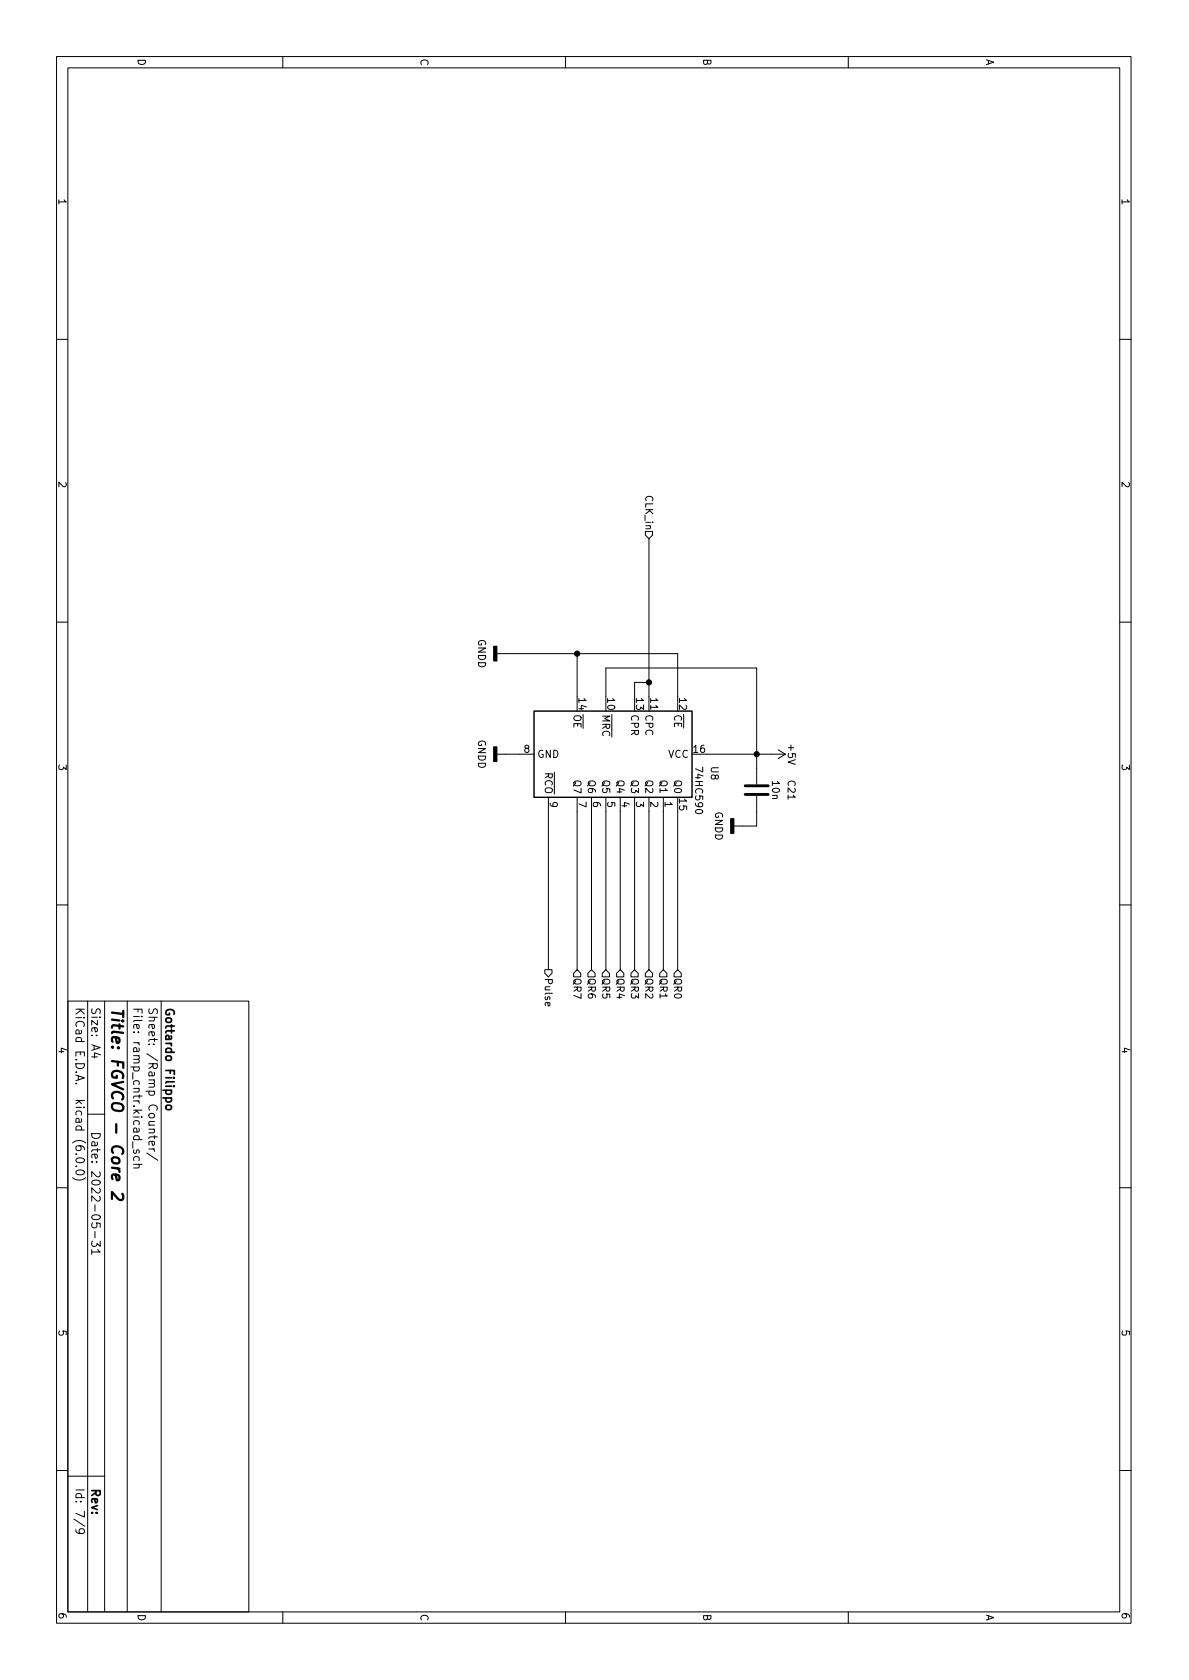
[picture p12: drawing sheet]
<svg xmlns="http://www.w3.org/2000/svg" width="210mm" height="297mm" viewBox="0 0 210 297" stroke-linecap="round" stroke-linejoin="round" font-family="sans-serif">
<g fill="none" stroke="#000" stroke-width=".18">
<path d="M10 10h190v277h-190zM12 12h186v273h-186zM50 10v2M100 10v2M150 10v2M10 60h2M198 60h2M114.1 94h1.3v.6l-.6 .6-.7-.6zM114.8 95.2v30.5M10 110h2M87.8 115.6h32v7.6M102.1 115.6v7.6"/>
<path d="M198 110h2M87.8 133.3h6.6M107.1 123.2v-5.1h26.7v20.6M114.8 120.6h-2.6v2.6M124.9 133.3h14M137.6 132.6l1.3 .7M138.9 133.3l-1.3 .8M10 160h2M97 141v30.4M102.1 141v30.4M104.6 141v30.4M107.1 141v30.4"/>
<path d="M109.7 141v30.4M112.2 141v30.4M114.8 141v30.4M117.3 141v30.4M119.8 143.5v27.9M133.8 140.7v5.3h-4.1M198 160h2M12 177h32v108h-32zM15.5 177v108M18.5 177v108M22.5 177v108M28.5 177v108"/>
<path d="M96.3 171.4h1.3v.7l-.6 .6-.7-.6zM96.8 177.3l.1 .6 .3-.1v-.4l-.1-.1h-.6v.5M101.4 172.1l.7-.7 .6 .7v.6h-1.3zM104 172.1l.6-.7 .6 .7v.6h-1.2zM106.5 172.1l.6-.7 .7 .7v.6h-1.3zM109 172.1l.7-.7 .6 .7v.6h-1.3zM111.6 172.1l.6-.7 .7 .7v.6h-1.3zM114.1 172.1l.7-.7 .6 .7v.6h-1.3zM116.7 172.1l.6-.7 .6 .7v.6h-1.2zM119.2 172.1l.6-.7 .7 .7v.6h-1.3zM15.5 197h3M16.2 186.9h1"/>
<path d="M17.8 186.5l-1.1-.4v1M27.2 199.6l.1 .3-.1 .3-.9 .1M10 210h2M12.9 208.2a1.72 1.72 0 0 0 2.2 0M13.4 204.1h.2M13.4 206.2h.2M13.5 204.9a1 1 0 0 1 1.4 .2 .81 .81 0 0 1-.6 .6 .81 .81 0 0 1-.8-.3zM13.5 207.1a1 1 0 0 1 1.4 .1 .81 .81 0 0 1-.6 .6 .81 .81 0 0 1-.8-.3zM16.4 216.2l-.2 .2 .2 .6 .5 .1 .2-.2 .1-.5-.2-.2 .7 .1v.7M16.4 219.4l-.2 .2v.5l.3 .3 .5-.1 .2-.4 .5 .5v-1M16.8 217.7v1.2M23.5 201.9v1.1"/>
<path d="M23.6 205.9h1.5M23.7 203.3v.6h.3l.1-.4 .2-.2 .3 .2-.1 .4M23.7 205.2l-.1-.4 .3-.3h.4l.2 .1v.6M24.5 205.9l.1 .2-.1 .3-.9 .1M26 203.9l1.9 1.2M26.3 203.1h1M26.8 201.8l.2 .7 .2-.1 .1-.4-.2-.2-.7 .1v.5M27 203.1l.2 .2 .1 .3M27.3 200.8v.6M27.8 201h-1.3l-.2 .4M198 210h2M16.2 220.9v.9"/>
<path d="M17.3 220.9l.4 .5h-1.5M10 260h2M198 260h2M12 261h6.5M13.1 268.6l1.9 1.3M13.4 270.4a.59 .59 0 0 0 .7 .8h.5l.3-.2v-.4l-.1-.2-.5-.1-.2 .1-.1 .5 .3 .3M50 285v2M100 285v2M150 285v2"/>
</g>
<path d="M20.5 207.7l.2 1 .3-.1 .1-.5-.3-.4h-.9l-.1 .2 .1 .6M21.6 211.1l.2 .3v.5a.45 .45 0 0 1-.6 .3l-.3-.2-1.1-1.2v1.2" fill="none" stroke="#000" stroke-width=".4"/>
<path d="M29.5 195.5h.7l.1 .2-.1 .4-.2 .1-.5-.1-.2-.2z" fill="none" stroke="#000" stroke-width=".3"/>
<path d="M87.3 114.3h.5v2.5h-.5zM87.3 132.1h.5v2.5h-.5zM129.2 144.8h.5v2.5h-.5z" fill="#000" stroke="#000" stroke-width=".25"/>
<path d="M94.4 125.7h28v15.3h-28z" fill="none" stroke="#000" stroke-width=".25"/>
<path d="M131.8 138.9h4M131.8 140.5h4" fill="none" stroke="#000" stroke-width=".51"/>
<g fill="#000" stroke="#000" stroke-width=".18">
<circle cx="102.1" cy="115.6" r=".46"/>
<circle cx="114.8" cy="120.6" r=".46"/>
<circle cx="133.8" cy="133.3" r=".46"/>
</g>
<text font-size="2.8" x="19.7" y="178" transform="rotate(90 19.7 178)">Title: FGVCO - Core 2</text>
<g font-size="2.1">
<text x="13.4" y="178" transform="rotate(90 13.4 178)">KiCad E.D.A. kicad (6.0.0)</text>
<text x="16.2" y="178" transform="rotate(90 16.2 178)">Size: A4</text>
<text x="23.5" y="178" transform="rotate(90 23.5 178)">File: ramp_cntr.kicad_sch</text>
<text x="26.2" y="178" transform="rotate(90 26.2 178)">Sheet: /Ramp Counter/</text>
<text x="29.2" y="178" transform="rotate(90 29.2 178)">Gottardo Filippo</text>
<text x="16.2" y="200" transform="rotate(90 16.2 200)">Date: 2022-05-31</text>
<text x="13.4" y="263" transform="rotate(90 13.4 263)">Id: 7/9</text>
<text x="16.2" y="263" transform="rotate(90 16.2 263)">Rev:</text>
</g>
<g font-size="1.8">
<text x="24.4" y="10.3" transform="rotate(90 24.4 10.3)">D</text>
<text x="74.4" y="10.3" transform="rotate(90 74.4 10.3)">C</text>
<text x="124.4" y="10.3" transform="rotate(90 124.4 10.3)">B</text>
<text x="174.4" y="10.3" transform="rotate(90 174.4 10.3)">A</text>
<text x="10.3" y="35" transform="rotate(90 10.3 35)">1</text>
<text x="198.4" y="35" transform="rotate(90 198.4 35)">1</text>
<text x="10.3" y="85" transform="rotate(90 10.3 85)">2</text>
<text x="114.1" y="87.7" transform="rotate(90 114.1 87.7)">CLK_in</text>
<text x="198.4" y="85" transform="rotate(90 198.4 85)">2</text>
<text x="84.5" y="113" transform="rotate(90 84.5 113)">GNDD</text>
<text x="102.3" y="123.5" transform="rotate(90 102.3 123.5)">14</text>
<text x="107.4" y="123.5" transform="rotate(90 107.4 123.5)">10</text>
<text x="112.5" y="123.5" transform="rotate(90 112.5 123.5)">13</text>
<text x="115" y="123.5" transform="rotate(90 115 123.5)">11</text>
<text x="120.1" y="123.5" transform="rotate(90 120.1 123.5)">12</text>
<text x="84.5" y="130.7" transform="rotate(90 84.5 130.7)">GNDD</text>
<text x="101.4" y="126.2" transform="rotate(90 101.4 126.2)">~{OE}</text>
<text x="106.5" y="126.2" transform="rotate(90 106.5 126.2)">~{MRC}</text>
<text x="111.6" y="126.2" transform="rotate(90 111.6 126.2)">CPR</text>
<text x="114.1" y="126.2" transform="rotate(90 114.1 126.2)">CPC</text>
<text x="119.2" y="126.2" transform="rotate(90 119.2 126.2)">~{CE}</text>
<text x="139.3" y="131.8" transform="rotate(90 139.3 131.8)">+5V</text>
<text x="10.3" y="135" transform="rotate(90 10.3 135)">3</text>
<text x="92.7" y="133.1">8</text>
<text x="94.9" y="134">GND</text>
<text x="96.3" y="135.2" transform="rotate(90 96.3 135.2)">~{RCO}</text>
<text x="118.1" y="134">VCC</text>
<text x="122.7" y="133.1">16</text>
<text x="122.9" y="136" transform="rotate(90 122.9 136)">74HC590</text>
<text x="125.7" y="135.6" transform="rotate(90 125.7 135.6)">U8</text>
<text x="198.4" y="135" transform="rotate(90 198.4 135)">3</text>
<text x="97.2" y="141.7" transform="rotate(90 97.2 141.7)">9</text>
<text x="101.4" y="138.1" transform="rotate(90 101.4 138.1)">Q7</text>
<text x="102.3" y="141.7" transform="rotate(90 102.3 141.7)">7</text>
<text x="104" y="138.1" transform="rotate(90 104 138.1)">Q6</text>
<text x="104.9" y="141.7" transform="rotate(90 104.9 141.7)">6</text>
<text x="106.5" y="138.1" transform="rotate(90 106.5 138.1)">Q5</text>
<text x="107.4" y="141.7" transform="rotate(90 107.4 141.7)">5</text>
<text x="109" y="138.1" transform="rotate(90 109 138.1)">Q4</text>
<text x="109.9" y="141.7" transform="rotate(90 109.9 141.7)">4</text>
<text x="111.6" y="138.1" transform="rotate(90 111.6 138.1)">Q3</text>
<text x="112.5" y="141.7" transform="rotate(90 112.5 141.7)">3</text>
<text x="114.1" y="138.1" transform="rotate(90 114.1 138.1)">Q2</text>
<text x="115" y="141.7" transform="rotate(90 115 141.7)">2</text>
<text x="116.7" y="138.1" transform="rotate(90 116.7 138.1)">Q1</text>
<text x="117.6" y="141.7" transform="rotate(90 117.6 141.7)">1</text>
<text x="119.2" y="138.1" transform="rotate(90 119.2 138.1)">Q0</text>
<text x="120.1" y="141.3" transform="rotate(90 120.1 141.3)">15</text>
<text x="126.5" y="143.4" transform="rotate(90 126.5 143.4)">GNDD</text>
<text x="136.5" y="138.2" transform="rotate(90 136.5 138.2)">10n</text>
<text x="139.3" y="138.1" transform="rotate(90 139.3 138.1)">C21</text>
<text x="96.3" y="172.8" transform="rotate(90 96.3 172.8)">Pulse</text>
<text x="101.4" y="172.8" transform="rotate(90 101.4 172.8)">QR7</text>
<text x="104" y="172.8" transform="rotate(90 104 172.8)">QR6</text>
<text x="106.5" y="172.8" transform="rotate(90 106.5 172.8)">QR5</text>
<text x="109" y="172.8" transform="rotate(90 109 172.8)">QR4</text>
<text x="111.6" y="172.8" transform="rotate(90 111.6 172.8)">QR3</text>
<text x="114.1" y="172.8" transform="rotate(90 114.1 172.8)">QR2</text>
<text x="116.7" y="172.8" transform="rotate(90 116.7 172.8)">QR1</text>
<text x="119.2" y="172.8" transform="rotate(90 119.2 172.8)">QR0</text>
<text x="10.3" y="185" transform="rotate(90 10.3 185)">4</text>
<text x="198.4" y="185" transform="rotate(90 198.4 185)">4</text>
<text x="10.3" y="235" transform="rotate(90 10.3 235)">5</text>
<text x="198.4" y="235" transform="rotate(90 198.4 235)">5</text>
<text x="10.3" y="285" transform="rotate(90 10.3 285)">6</text>
<text x="24.4" y="285.3" transform="rotate(90 24.4 285.3)">D</text>
<text x="74.4" y="285.3" transform="rotate(90 74.4 285.3)">C</text>
<text x="124.4" y="285.3" transform="rotate(90 124.4 285.3)">B</text>
<text x="174.4" y="285.3" transform="rotate(90 174.4 285.3)">A</text>
<text x="198.4" y="285" transform="rotate(90 198.4 285)">6</text>
</g>
</svg>
